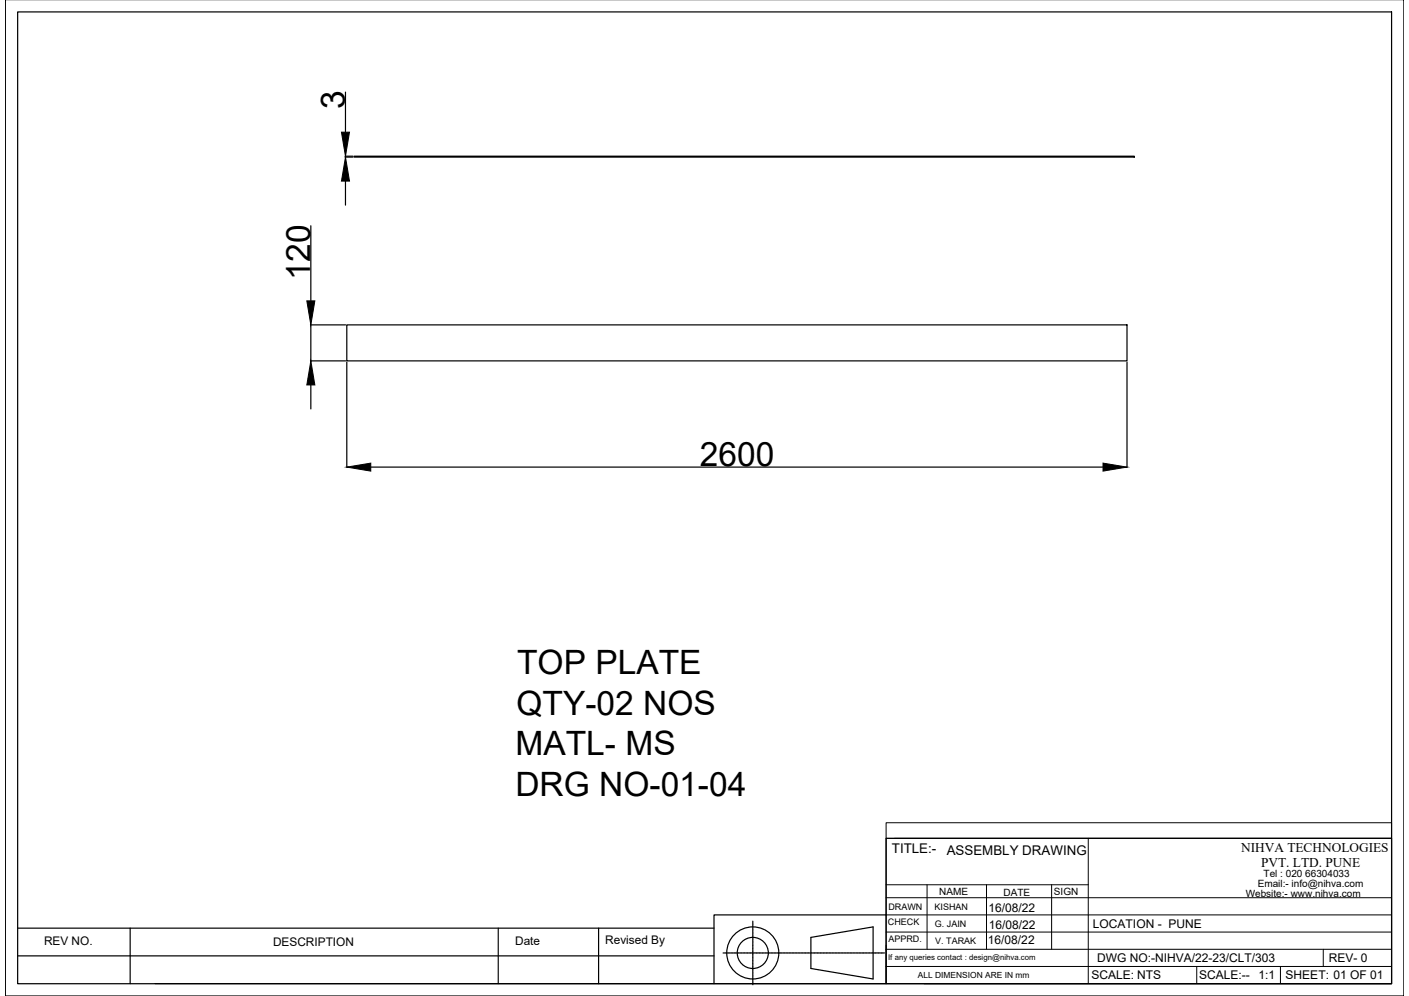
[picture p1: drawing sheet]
<svg xmlns="http://www.w3.org/2000/svg" width="297mm" height="210mm" viewBox="0 0 297 210" stroke-linecap="round" stroke-linejoin="round" font-family="sans-serif">
<!-- layer: 0 -->
<g fill="none" stroke="#000" stroke-width=".25">
<path d="M1.1 -.1v210h294.9v-210M3.7 2.5h289.7v204.8h-289.7zM72.8 19.4v8.5M72.8 33.1h1.6M72.8 32.9h1.6M72.8 32.9v.2M72.8 38.2v5M74.6 32.9h164.5v.2h-164.5zM65.5 47.6v15.8M65.5 76.1h7.4M65.5 68.5h7.4M65.5 68.5v7.6"/>
<path d="M73.1 68.5h164.5v7.6h-164.5zM73.1 76.3v22.2M237.6 76.3v22.2M65.5 81.1v5.1M78.2 98.4h154.3M186.8 176.7h106.6v30.6h-106.6zM3.7 195.6h146.8M27.4 195.6v11.7M105 195.6v11.7M126.2 195.6v11.7M158.7 194.1v.5M158.7 194.7v.1"/>
<path d="M158.7 194.8v.4M158.7 195.3v.1M158.7 195.5v.4M158.7 196h.1M158.7 196.1v.4M158.7 196.6v.1M158.7 196.8v.4M158.7 197.3h.1M158.7 197.4v.4M158.7 197.9v.1M158.7 198.1v.4M158.7 198.5v.1"/>
<path d="M158.7 198.7v.4M158.7 199.2v.1M158.7 199.3v.4M158.7 199.8v.1M158.7 200v.4M170.9 197.6l13.2-2.3v11l-13.2-2.2zM186.8 192.8h-36.3v14.5h-117.8M3.7 201.4h146.8M150.5 207.3h36.3M152.4 200.8h.5M153 200.8h.1M153.2 200.8h.4"/>
<path d="M153.7 200.8h.1M153.8 200.8h.4M154.3 200.8h.1M154.5 200.8h.4M154.9 200.8h.1M155.1 200.8h.4M155.6 200.8h.1M155.8 200.8h.4M156.2 200.8h.1M156.4 200.8h.4M156.9 200.8h.1M157 200.8h.4"/>
<path d="M157.5 200.8h.1M157.7 200.8h.4M158.2 200.8h.1M158.3 200.8h.4M158.7 200.5h.1M158.7 200.6v.4M158.7 201.1v.1M158.7 201.3v.4M158.7 201.8h.1M158.7 201.9v.4M158.7 202.4v.1M158.7 202.6v.4"/>
<path d="M158.7 203v.1M158.7 203.2v.4M158.7 203.7v.1M158.7 203.8v.4M158.7 204.3v.1M158.7 204.5v.4M158.7 205h.1M158.7 205.1v.4M158.7 205.6v.1M158.7 205.8v.4M158.7 206.3h.1M158.7 206.4v.4"/>
<path d="M158.7 206.9v.1M158.7 207.1v.4M158.8 200.8h.1M159 200.8h.4M159.4 200.8h.1M159.6 200.8h.4M160.1 200.8h.1M160.2 200.8h.5M160.7 200.8h.1M160.9 200.8h.4M161.4 200.8h.1M161.5 200.8h.4"/>
<path d="M162 200.8h.1M162.2 200.8h.4M162.7 200.8h.1M162.8 200.8h.4M163.3 200.8h.1M163.5 200.8h.4M164 200.8h.1M164.1 200.8h.4M164.6 200.8h.1M164.7 200.8h.4M165.2 200.8h.1M165.4 200.8h.4"/>
<path d="M165.9 200.8h.1M166 200.8h.4M166.5 200.8h.1M166.7 200.8h.4M167.2 200.8h.1M167.3 200.8h.4M167.8 200.8h.1M168 200.8h.4M168.5 200.8h.1M168.6 200.8h.4M169.1 200.8h.1M169.3 200.8h.4"/>
<path d="M169.7 200.8h.1M169.9 200.8h.4M170.4 200.8h.1M170.5 200.8h.4M171 200.8h.1M171.2 200.8h.4M171.7 200.8h.1M171.8 200.8h.4M172.3 200.8h.1M172.5 200.8h.4M172.9 200.8h.1M173.1 200.8h.4"/>
<path d="M173.6 200.8h.1M173.8 200.8h.4M174.2 200.8h.1M174.4 200.8h.4M174.9 200.8h.1M175 200.8h.4M175.5 200.8h.1M175.7 200.8h.4M176.2 200.8h.1M176.3 200.8h.4M176.8 200.8h.1M177 200.8h.4"/>
<path d="M177.4 200.8h.1M177.6 200.8h.4M178.1 200.8h.1M178.3 200.8h.4M178.7 200.8h.1M178.9 200.8h.4M179.4 200.8h.1M179.5 200.8h.4M180 200.8h.1M180.2 200.8h.4M180.7 200.8h.1M180.8 200.8h.4"/>
<path d="M181.3 200.8h.1M181.5 200.8h.4M181.9 200.8h.1M182.1 200.8h.4M182.6 200.8h.1M182.7 200.8h.5M183.2 200.8h.1M183.4 200.8h.4M183.9 200.8h.1M184 200.8h.4M184.5 200.8h.1M184.7 200.8h.4"/>
<path d="M185.2 200.8h.1M185.3 200.8h.4M185.8 200.8h.1M186 200.8h.5M194.8 207.3h98.6"/>
<circle cx="158.7" cy="200.8" r="5.5"/>
<circle cx="158.7" cy="200.8" r="3.3"/>
</g>
<path d="M72.8 33.1l.9 5.1h-1.7zM72 27.9h1.7l-.9 5zM64.7 63.4h1.7l-.9 5.1zM65.5 76.1l.9 5h-1.7zM73.1 98.4l5.1-.8v1.7zM232.5 97.6l5.1 .8-5.1 .9z" fill="#000" stroke="#000" stroke-width=".21"/>
<g fill="none" stroke="#000" stroke-width=".21">
<path d="M186.8 173.4h106.6v3.3h-106.6zM186.8 176.7v30.6M188.6 176.7h104.8M229.4 176.7v30.6M186.8 196.4h106.6M186.8 192.8h106.6M186.8 189.2h106.6M186.8 186.5h42.6M195.4 186.5v13.6M208 186.5v13.6M221.7 186.5v13.6M186.8 200.1h106.6"/>
<path d="M186.8 203.7h106.6M252.3 203.7v3.6M269.9 203.7v3.6M279 200.1v3.6"/>
</g>
<g font-size="7.1">
<text x="72.7" y="23.1" transform="rotate(-90 72.7 23.1)">3</text>
<text x="65.4" y="59.1" transform="rotate(-90 65.4 59.1)">120</text>
<text x="147.5" y="98.3">2600</text>
<text x="109" y="142.1">TOP PLATE</text>
<text x="108.9" y="150.6">QTY-02 NOS</text>
<text x="108.7" y="159.2">MATL- MS</text>
<text x="108.6" y="167.7">DRG NO-01-04</text>
</g>
<g font-size="2.8">
<text x="188" y="179.7">TITLE:-</text>
<text x="261.7" y="179.6">NIHVA TECHNOLOGIES</text>
<text x="199.6" y="180.1">ASSEMBLY DRAWING</text>
<text x="265.9" y="182.8">PVT. LTD. PUNE</text>
</g>
<g font-size="2.5">
<text x="208.4" y="192.2">16/08/22</text>
<text x="208.4" y="195.8">16/08/22</text>
<text x="230.4" y="195.5">LOCATION - PUNE</text>
<text x="9.3" y="199.2">REV NO.</text>
<text x="57.6" y="199.4">DESCRIPTION</text>
<text x="108.6" y="199.1">Date</text>
<text x="127.6" y="198.9">Revised By</text>
<text x="208.3" y="198.9">16/08/22</text>
<text x="231.3" y="202.7">DWG NO:-NIHVA/22-23/CLT/303</text>
<text x="280.1" y="202.7">REV- 0</text>
<text x="230.1" y="206.4">SCALE: NTS</text>
<text x="252.8" y="206.4">SCALE:--</text>
<text x="265.3" y="206.4">1:1</text>
<text x="271" y="206.4">SHEET: 01 OF 01</text>
</g>
<g font-size="2.1">
<text x="266.4" y="184.9">Tel : 020 66304033</text>
<text x="198" y="188.7">NAME</text>
<text x="211.6" y="188.7">DATE</text>
<text x="222.2" y="188.5">SIGN</text>
<text x="262.6" y="188.9">Website:- www.nihva.com</text>
<text x="265.1" y="187">Email:- info@nihva.com</text>
</g>
<g font-size="1.9">
<text x="187.3" y="191.8">DRAWN</text>
<text x="197" y="191.7">KISHAN</text>
<text x="187.2" y="195">CHECK</text>
<text x="197.1" y="195.3">G. JAIN</text>
<text x="187.3" y="198.6">APPRD.</text>
<text x="197.2" y="198.9">V. TARAK</text>
</g>
<text font-size="1.8" x="193.5" y="206.1">ALL DIMENSION ARE IN mm</text>
<text font-size="1.6" x="187.2" y="202.4">If any queries contact : design@nihva.com</text>
</svg>
